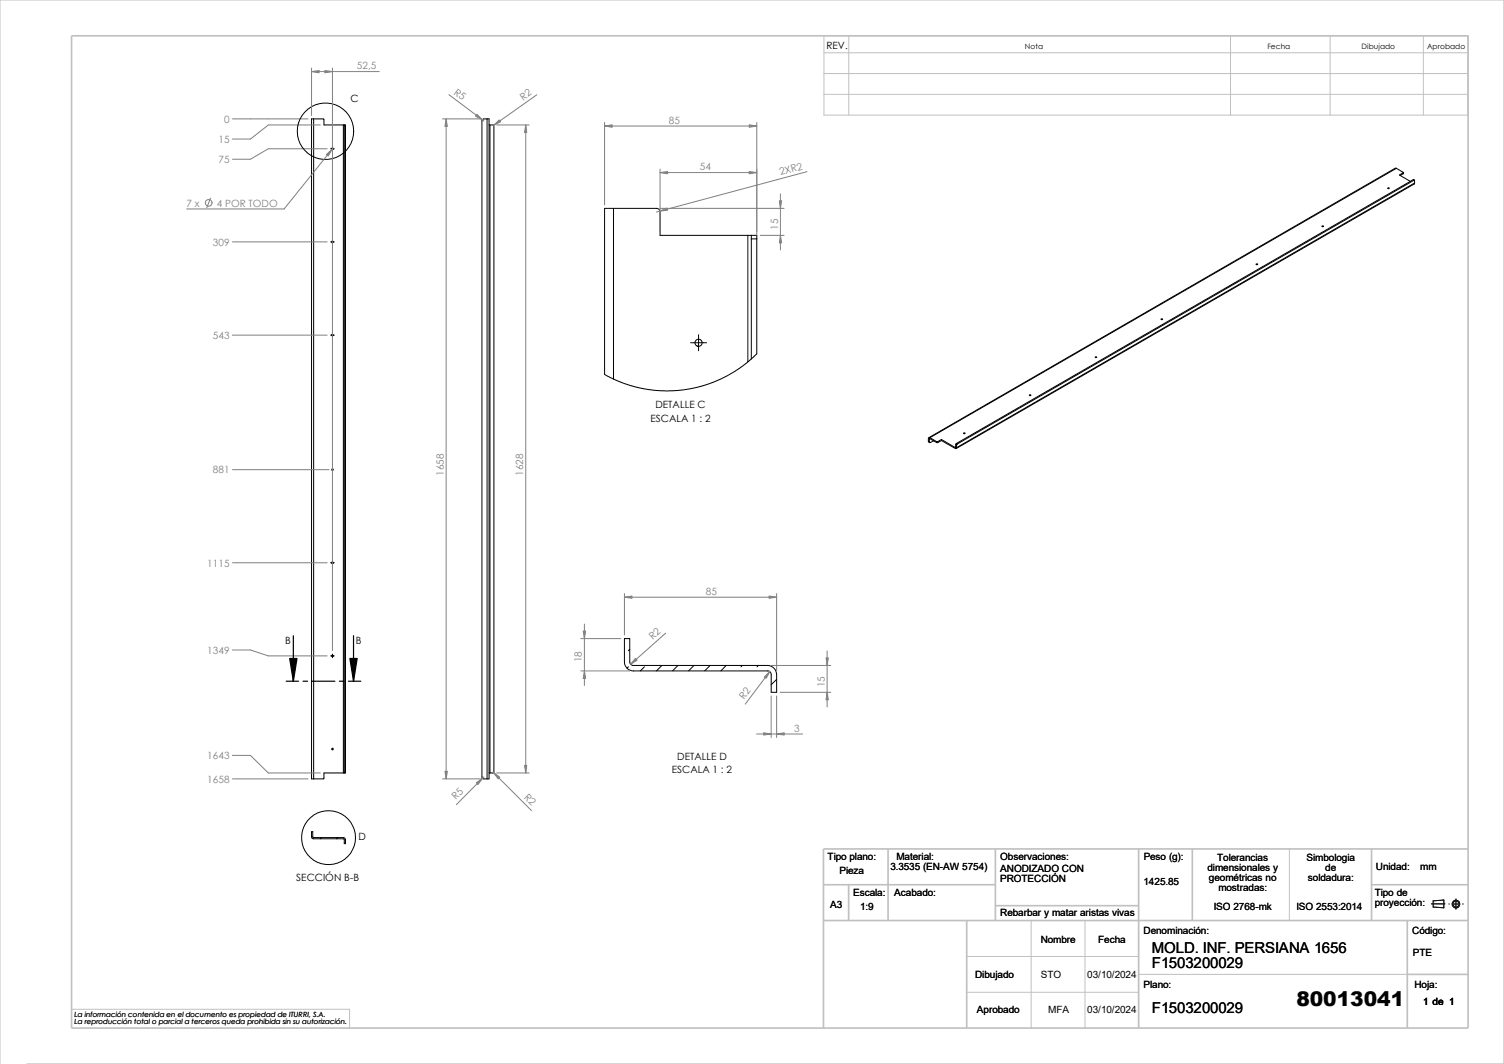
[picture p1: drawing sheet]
<svg xmlns="http://www.w3.org/2000/svg" width="420mm" height="297mm" viewBox="0 0 420 297" stroke-linecap="round" stroke-linejoin="round" font-family="sans-serif">
<g fill="none" stroke="#c0c0c0" stroke-width=".28">
<path d="M230.1 10h179.9v22.1h-179.9zM230.1 14.7h179.9M237 10v22.1M343.6 10v22.1M371.4 10v22.1M397.5 10v22.1M230.1 20.5h179.9M230.1 26.3h179.9M360 237v20M288 257v30M303 257v30M270 267h48"/>
<path d="M270 277h48M318 272h75M0 297v-297h419.9v297h-412.4M20 281.7h77.6v5.3"/>
</g>
<g fill="none" stroke="#c0c0c0" stroke-width=".47">
<path d="M20 10h390v277h-390zM248 237v20M278 237v20M318 237v50M333 237v20M383 237v20M410 237h-180v50M230 247h48M230 257h180M237 247v10M270 257v30M278 252.8h40"/>
<path d="M383 247h27M393 257v30M393 272h17"/>
</g>
<g fill="none" stroke="#191924" stroke-width=".28">
<path d="M399.7 252.3h3.8M400.2 251.5l3-.3v2.2l-3-.2zM404.6 252.3h.1M405.9 252.3h1.3M406.6 251v2.8M408.5 252.3h.1"/>
<circle cx="406.6" cy="252.4" r="1.07"/>
<circle cx="406.6" cy="252.4" r=".86"/>
</g>
<g fill="none" stroke="#000" stroke-width=".28">
<path d="M87.6 33.2h2.7l.2 1.7h5.4M87.6 33.2v184.2M87.6 33.2h-.6v184.2h.6M95.9 34.9v180.9M95.9 34.9h.2M96.1 34.9v.2M96.1 34.9h.4v.2M96.1 35.1v180.4M96.1 35.1h.4M96.5 35.1v180.4M136 33.2h.6v184.2h-.6M136 33.2h-1.1l-.3 .5v183.3l.4 .4h1"/>
<path d="M136 33.2v184.2M136.6 34.9h.2M136.8 34.9l1.1 .1v180.6l-.1 .2h-1M136.8 34.9v180.9M92.3 41.5h1M92.8 41v1M171.3 58.2h12a1.01 1.01 0 0 1 1 1v6.5h24.5M171.3 58.2h-2.5v46.3l4.6 2.2 5.2 1.6 3.8 .6 4.4 .2 4.7-.3 4.5-1 3.9-1.4 5-2.5 3.5-2.5 2.9-2.6v-32.1M171.3 58.2v47.6M389.9 47l-130.2 75.2M389.9 47l-.3-.1-130.2 75.3M389.9 47l1.9 1.1v.2"/>
<path d="M391.8 48.3l-1 .6 3 1.7M391.8 48.3v.2M391.8 48.5l-.8 .5M391.9 48.2l-.1 .3M394.6 50.2l.3 .1M394.6 50.2l.4 .1M394.6 50.2l-127.6 73.6M394.9 50.3l.1 .8M394.9 50.3l-127.6 73.7M395 51.1l-127.9 73.9M395 51.1v.3l-128 73.8M92.3 67.5h1"/>
<path d="M92.8 67.1v.9M208.8 65.7v35.3M208.8 65.7h1M209.8 66.7h1.5M209.8 65.7v1M209.8 65.7h1.5v1M209.8 66.7v33.5M350.8 73.7l.4 .1-.4 .1zM92.3 93.6h1M92.8 93v1M192.8 95.7h4.5M195.1 93.4v4.5"/>
<path d="M324.2 89.1l.3-.1 .2 .2h-.3zM287.4 110.3l.3-.1 .2 .2h-.3zM259.2 123.1l.4 .4M259.2 123.1l.3 .2M259.5 122.6v.7M259.7 122.5l-.2 .1M259.7 122.2l1.8 1.1M259.7 122.2l-.5 .1v.8M259.7 122.5l1.8 1M260.7 123.1l-.9 .5-.3-.3M261.5 123.3h.4M261.5 123.3v.2"/>
<path d="M261.5 123.5h.4M261.9 123.3v.2M262.9 123l3.9 2.2 .3-.2M262.9 122.7l-1 .6M262.9 122.7v.3M262.9 122.7l3.8 2.2M262.9 123l-1 .5M266.9 124.1l.2 .1M266.9 124.1v.7M266.9 124.8l-.2 .1M267 123.8l.3 .2M267 123.8l-.1 .3"/>
<path d="M267.1 124.2v.8M267.3 124l-.2 .2M269.1 120.9l.3-.1 .1 .2-.3 .1zM92.3 157.1h1M92.8 156.6v1M174.4 178.3h1.5v6.5a1.01 1.01 0 0 0 1 1h37.4a2.61 2.61 0 0 1 2.6 2.5v5h-1.6v-5a1.01 1.01 0 0 0-1-1h-37.4a2.53 2.53 0 0 1-2.5-2.5zM92.3 183.1h1M92.8 182.6v1M175.5 186.1l-.4 .4M175.9 181.3l-.4 .4M180 186.1l-1.2 1.2M184.8 185.8l-1.5 1.5"/>
<path d="M189.3 185.8l-1.5 1.4M193.8 185.8l-1.5 1.4M198.3 185.8l-1.5 1.4M202.8 185.8l-1.5 1.5M207.3 185.8l-.4 .3M211.8 185.8l-.4 .3M216.9 189.7l-1.6 1.4M95.9 215.8h-5.4l-.2 1.6h-2.7M95.9 215.8h.2M96.1 215.5v.3M96.1 215.5h.4M96.5 215.5v.3h-.4"/>
<path d="M136.6 215.8h.2M87 232.2h.3l.2 1.6h8.6l.3 .4 .1 1.3h-.4v-1.1l-.2-.3h-8.4l-.5-.3zM89.8 233.8l-.3 .3M94.3 233.8l-.3 .3"/>
<circle cx="90.9" cy="36.6" r="7.9"/>
<circle cx="92.9" cy="41.6" r=".22"/>
<circle cx="387.8" cy="52.6" r=".17"/>
<circle cx="92.9" cy="67.6" r=".22"/>
<circle cx="369.4" cy="63.2" r=".17"/>
<circle cx="92.8" cy="93.6" r=".22"/>
<circle cx="195.1" cy="95.7" r="1.01"/>
<circle cx="306.1" cy="99.7" r=".18"/>
<circle cx="92.8" cy="131.1" r=".22"/>
<circle cx="92.8" cy="157.1" r=".22"/>
<circle cx="92.8" cy="183.1" r=".22"/>
<circle cx="92.8" cy="209.1" r=".22"/>
<circle cx="91.7" cy="233.8" r="7.5"/>
</g>
<g fill="none" stroke="#808080" stroke-width=".28">
<path d="M87 19v13.2M87 20h18.9M92.8 19v162.6M64.9 33.2h21.1M89.5 34.9h-14.6l-5 3.9h-5M123.6 33.2h10.6M124.6 33.2v184.2M125.3 26.4l9.8 7.4M138.7 34.9h9.1M146.8 34.9v180.9M149.9 26.5l-12.2 8.6M168.8 35.2h42.5"/>
<path d="M168.8 34.2v23M211.3 34.2v31.5M58.8 55.3l-1.1 2.7M91.4 41.5h-16.5l-5 3h-5M93 41.4l-13.7 16.9h-27.2M184.3 48.2h27M184.3 47.2v17.5M184.3 58.2h34.6M217.9 54.1v15.7M225.3 47.9l-42 11.3M64.9 67.5h26.5M212.3 65.7h6.6"/>
<path d="M64.9 93.6h26.5M64.9 131.1h27M64.9 157.1h26.5M162.2 178.3h11.2M163.2 174.2v17.1M174.4 166.7h42.5M174.4 165.7v11.5M185.9 176.7l-9.8 8.7M216.9 165.7v21.6M64.9 181.4h5l5 1.7h16.5M162.2 187.3h13.7M215 187.5l-6.9 9.1"/>
<path d="M215.3 185.8h16.7M215.3 194.3v11.6M216.9 194.3v11.6M217.8 193.3h14.2M231 181.7v15.7M64.9 217.4h21.1M64.9 210.9h5l5 4.9h14.6M123.6 217.4h10.6M135.1 216.9l-7.7 7.7M137.7 215.5l10.7 10.8M138.7 215.8h9.1M211.3 204.9h12.8"/>
<circle cx="58.3" cy="56.6" r=".95"/>
</g>
<g fill="#808080" stroke="#808080" stroke-width=".28">
<path d="M91.1 43.1l1.6-1.4-1 1.9z"/>
<path d="M87 20l2.1-.3v.6z"/>
<path d="M90.7 19.7l2.1 .3-2.1 .3z"/>
<path d="M209.2 34.8l2.1 .4-2.1 .3z"/>
<path d="M217.6 56h.7l-.4 2.2z"/>
<path d="M184.3 48.2l2.1-.3v.6z"/>
<path d="M209.2 47.9l2.1 .3-2.1 .3z"/>
<path d="M217.9 65.7l.4 2.1h-.7z"/>
<path d="M168.8 35.2l2.1-.4v.7z"/>
<path d="M184.3 58.9l2-.8 .1 .6z"/>
<path d="M124.6 33.2l.3 2.1h-.7z"/>
<path d="M133.2 31.9l1.5 1.5-1.9-1z"/>
<path d="M133 218.5l1.7-1.2-1.2 1.7z"/>
<path d="M137.8 215.7l1.8 1.3-.5 .4z"/>
<path d="M137.9 35l1.5-1.5 .4 .5z"/>
<path d="M124.2 215.3h.7l-.3 2.1z"/>
<path d="M146.5 213.7h.6l-.3 2.1z"/>
<path d="M146.8 34.9l.3 2.1h-.6z"/>
<path d="M177.5 183.8l.4 .5-1.8 1.1z"/>
<path d="M213.2 204.6l2.1 .3-2.1 .3z"/>
<path d="M214.8 166.4l2.1 .3-2.1 .3z"/>
<path d="M174.4 166.7l2.1-.3v.6z"/>
<path d="M162.9 176.1h.6l-.3 2.2z"/>
<path d="M163.2 187.3l.3 2.1h-.6z"/>
<path d="M231 193.3l.3 2.1h-.6z"/>
<path d="M230.7 183.6h.6l-.3 2.2z"/>
<path d="M216.9 204.9l2.1-.3v.6z"/>
<path d="M213.4 189l1.6-1.5-1 1.9z"/>
</g>
<path d="M81.9 177.5v12.7M98.7 177.5v12.7M79.9 190.2h3.5M84.6 190.2h1.3M87.2 190.2h6.3M94.8 190.2h1.3M97.3 190.2h3.5" fill="none" stroke="#000" stroke-width=".34"/>
<path d="M80.9 183.8h2l-1 6.4zM97.7 183.8h2l-1 6.4z" fill="#000" stroke="#000" stroke-width=".34"/>
<text font-size="5.6" x="362" y="280.8">80013041</text>
<g font-size="4.2">
<text x="321.7" y="265.9">MOLD. INF. PERSIANA 1656</text>
<text x="321.7" y="270.2">F1503200029</text>
<text x="321.7" y="282.8">F1503200029</text>
</g>
<g font-size="2.8">
<text x="230.8" y="13.6">REV.</text>
<text x="97.9" y="28.4">C</text>
<text x="181.6" y="117.8">ESCALA 1 : 2</text>
<text x="183" y="114">DETALLE C</text>
<text x="79.7" y="179.7">B</text>
<text x="99.4" y="179.7">B</text>
<text x="187.6" y="215.9">ESCALA 1 : 2</text>
<text x="189.1" y="212">DETALLE D</text>
<text x="100.1" y="234.6">D</text>
<text x="231.1" y="239.9">Tipo plano:</text>
<text x="250.3" y="239.9">Material:</text>
<text x="279.3" y="239.9">Observaciones:</text>
<text x="319.4" y="239.9">Peso (g):</text>
<text x="82.7" y="246">SECCIÓN B-B</text>
<text x="234.4" y="244.1">Pieza</text>
<text x="248.6" y="243">3.3535 (EN-AW 5754)</text>
<text x="279.3" y="243.4">ANODIZADO CON</text>
<text x="337.2" y="243.2">dimensionales y</text>
<text x="337.6" y="246">geométricas no</text>
<text x="339.9" y="240.3">Tolerancias</text>
<text x="364.8" y="240.2">Simbologia</text>
<text x="365.2" y="245.9">soldadura:</text>
<text x="370.1" y="243">de</text>
<text x="384.2" y="242.7">Unidad:</text>
<text x="396.6" y="242.7">mm</text>
<text x="238.3" y="250">Escala:</text>
<text x="249.7" y="250">Acabado:</text>
<text x="279.3" y="246.2">PROTECCIÓN</text>
<text x="319.4" y="246.9">1425.85</text>
<text x="340.2" y="248.8">mostradas:</text>
<text x="383.9" y="250">Tipo de</text>
<text x="231.8" y="253.4">A3</text>
<text x="240.2" y="254">1:9</text>
<text x="279.3" y="255.7">Rebarbar y matar aristas vivas</text>
<text x="338.9" y="254">ISO 2768-mk</text>
<text x="362" y="254">ISO 2553:2014</text>
<text x="383.9" y="252.8">proyección:</text>
<text x="290.6" y="263.4">Nombre</text>
<text x="306.7" y="263.4">Fecha</text>
<text x="319.4" y="260.6">Denominación:</text>
<text x="394.4" y="260.6">Código:</text>
<text x="394.5" y="266.9">PTE</text>
<text x="272.3" y="273">Dibujado</text>
<text x="290.6" y="273">STO</text>
<text x="303.6" y="273">03/10/2024</text>
<text x="319.4" y="275.8">Plano:</text>
<text x="395" y="275.8">Hoja:</text>
<text x="397.4" y="280.6">1 de 1</text>
<text x="272.8" y="282.8">Aprobado</text>
<text x="292.7" y="282.8">MFA</text>
<text x="303.6" y="282.8">03/10/2024</text>
</g>
<g font-size="2.8" fill="#808080">
<text x="99.6" y="19.4">52,5</text>
<text x="126.5" y="26.2" transform="rotate(37 126.5 26.2)">R5</text>
<text x="146" y="28.1" transform="rotate(-35 146 28.1)">R2</text>
<text x="62.6" y="34.3">0</text>
<text x="186.8" y="34.6">85</text>
<text x="61" y="39.9">15</text>
<text x="61" y="45.5">75</text>
<text x="195.4" y="47.6">54</text>
<text x="218" y="48.9" transform="rotate(-15 218 48.9)">2XR2</text>
<text x="52.1" y="57.7">7 x</text>
<text x="60.5" y="57.7">4 POR TODO</text>
<text x="217.3" y="64.1" transform="rotate(-90 217.3 64.1)">15</text>
<text x="59.4" y="68.6">309</text>
<text x="59.4" y="94.6">543</text>
<text x="59.4" y="132.2">881</text>
<text x="123.9" y="132.9" transform="rotate(-90 123.9 132.9)">1658</text>
<text x="146.1" y="132.9" transform="rotate(-90 146.1 132.9)">1628</text>
<text x="57.9" y="158.2">1115</text>
<text x="197.1" y="166.1">85</text>
<text x="182.3" y="178.8" transform="rotate(-42 182.3 178.8)">R2</text>
<text x="57.9" y="182.5">1349</text>
<text x="162.5" y="184.9" transform="rotate(-90 162.5 184.9)">18</text>
<text x="230.3" y="191.9" transform="rotate(-90 230.3 191.9)">15</text>
<text x="207.8" y="195.4" transform="rotate(-53 207.8 195.4)">R2</text>
<text x="221.7" y="204.3">3</text>
<text x="57.9" y="212">1643</text>
<text x="57.9" y="218.5">1658</text>
<text x="127.3" y="223.4" transform="rotate(-45 127.3 223.4)">R5</text>
<text x="146.2" y="222.7" transform="rotate(45 146.2 222.7)">R2</text>
</g>
<g font-size="2.1">
<text x="286.2" y="13.6">Nota</text>
<text x="353.9" y="13.6">Fecha</text>
<text x="380.2" y="13.6">Dibujado</text>
<text x="398.5" y="13.6">Aprobado</text>
</g>
<g font-size="2">
<text x="20.8" y="285.8">La reproducción total o parcial a terceros queda prohibida sin su autorización.</text>
<text x="20.8" y="283.8">La información contenida en el documento es propiedad de ITURRI, S.A.</text>
</g>
</svg>
